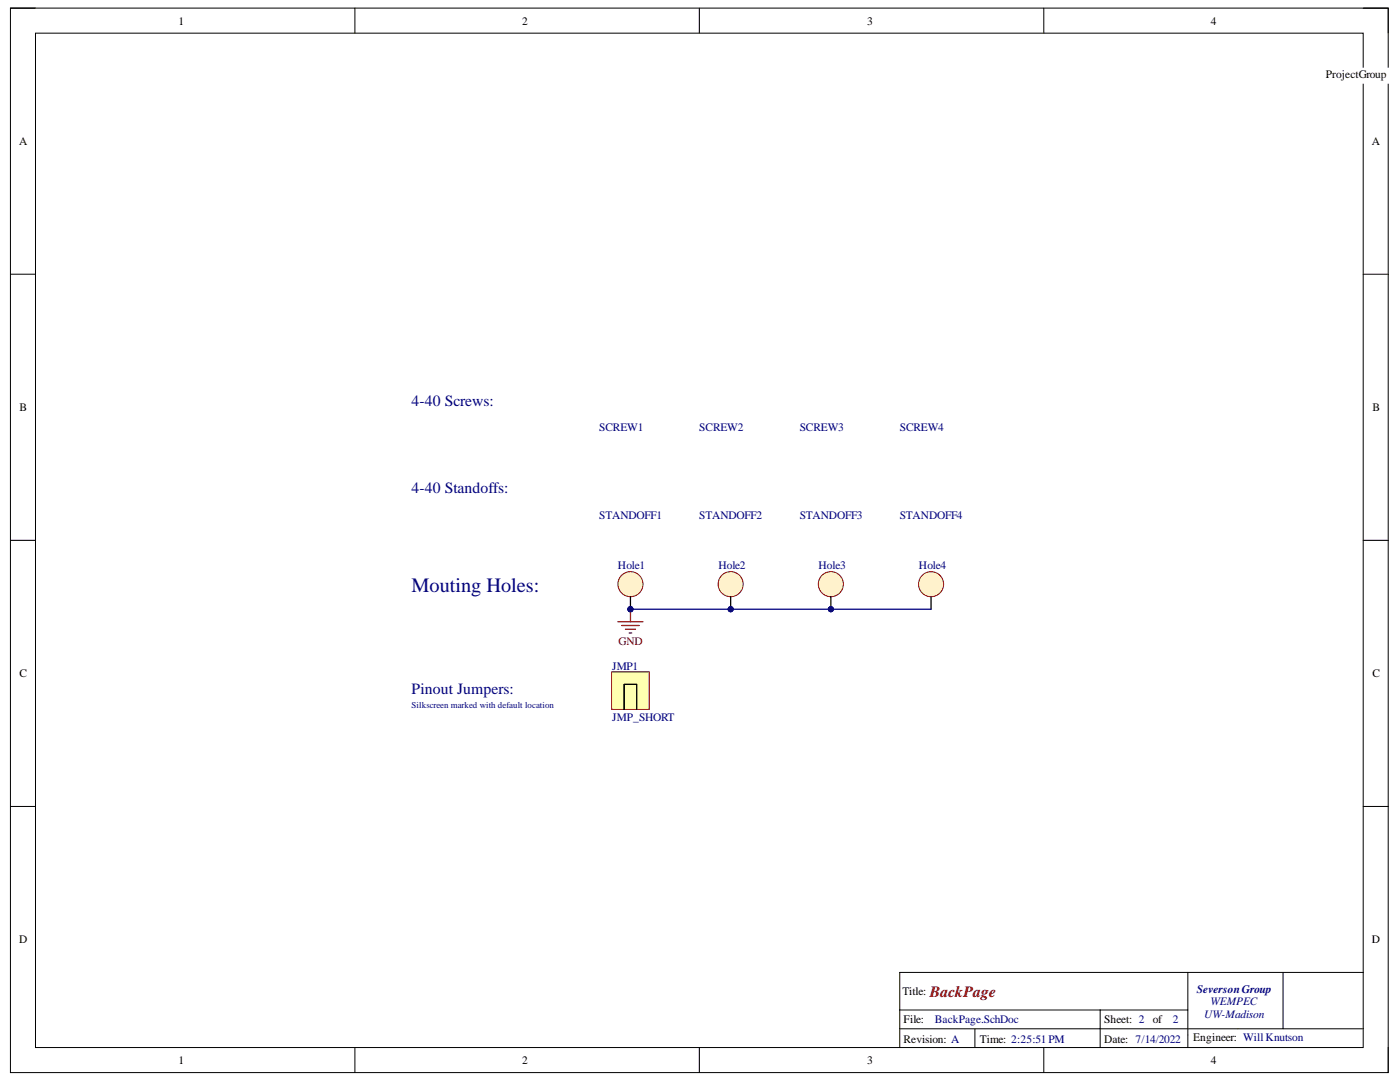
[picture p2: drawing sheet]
<svg xmlns="http://www.w3.org/2000/svg" width="279mm" height="216mm" viewBox="0 0 279 216" stroke-linecap="round" stroke-linejoin="round" font-family="sans-serif">
<path d="M2.1 1.6h274.9v212.4h-274.9z" fill="none" stroke="#000" stroke-width=".2"/>
<path d="M7.1 6.6h265v202.4h-265z" fill-rule="evenodd" fill="#fff"/>
<g fill="none" stroke="#000" stroke-width=".2">
<path d="M2.1 1.6h5M7.1 6.6h265v202.4h-265zM70.8 1.6v5M139.6 1.6v5M208.3 1.6v5M272.1 1.6h4.9v5M2.1 54.7h5M272.1 54.7h4.9M2.1 107.8h5M272.1 107.8h4.9M2.1 160.9h5M272.1 160.9h4.9"/>
<path d="M237.1 194v15M256.1 194v11.3M272.1 194h-92.5v15M70.8 209v5M139.6 209v5M179.6 201.5h57.5M179.6 205.3h92.5M194.6 205.3v3.7M208.3 209v5M219.6 201.5v7.5M277 209v5"/>
</g>
<path d="M122.1 134.1h7.5v7.5h-7.5z" fill-rule="evenodd" fill="#ffffb0"/>
<path d="M122.1 134.1h7.5v7.5h-7.5z" fill="none" stroke="#800000" stroke-width=".2"/>
<path d="M124.6 141.6v-5h2.5v5" fill="none" stroke="#000" stroke-width=".25"/>
<path d="M264.5 13.6h12.7v3h-12.7z" fill-rule="evenodd" fill="#fff"/>
<path d="M264.5 13.6h12.7v3h-12.7z" fill="none" stroke="#fff" stroke-width=".2"/>
<circle cx="145.8" cy="116.6" r="2.5" fill="#fff2cc"/>
<circle cx="145.8" cy="116.6" r="2.5" fill="none" stroke="#980000" stroke-width=".2"/>
<circle cx="165.8" cy="116.6" r="2.5" fill="#fff2cc"/>
<circle cx="165.8" cy="116.6" r="2.5" fill="none" stroke="#980000" stroke-width=".2"/>
<circle cx="185.8" cy="116.6" r="2.5" fill="#fff2cc"/>
<circle cx="185.8" cy="116.6" r="2.5" fill="none" stroke="#980000" stroke-width=".2"/>
<path d="M185.8 119.1v2.5" fill="none" stroke="#000" stroke-width=".25"/>
<circle cx="125.8" cy="116.6" r="2.5" fill="#fff2cc"/>
<circle cx="125.8" cy="116.6" r="2.5" fill="none" stroke="#980000" stroke-width=".2"/>
<path d="M123.3 124.1h5M124.1 124.8h3.5M124.8 125.6h2M125.6 126.3h.5M125.8 121.6v2.5" fill="none" stroke="#800000" stroke-width=".25"/>
<path d="M125.8 121.6h60" fill="none" stroke="#000080" stroke-width=".25"/>
<text font-size="4.1" fill="#000080" x="82.1" y="118.2">Mouting Holes:</text>
<g font-size="3.5" fill="#000080">
<text x="125.2" y="121">PIHole101</text>
<text x="145.3" y="121">PIHole201</text>
<text x="165.1" y="121">PIHole301</text>
</g>
<g font-size="3.1" fill="#000080">
<text x="82.1" y="80.9">4-40 Screws:</text>
<text x="82.1" y="98.4">4-40 Standoffs:</text>
<text x="82.1" y="138.4">Pinout Jumpers:</text>
</g>
<text font-size="3.1" fill="#800000" x="185.6" y="198.9">BackPage</text>
<g font-size="2.3">
<text x="35.6" y="4.9">1</text>
<text x="104.2" y="4.9">2</text>
<text x="173.1" y="4.9">3</text>
<text x="241.7" y="4.9">4</text>
<text x="264.6" y="15.6">ProjectGroup</text>
<text x="3.8" y="28.9">A</text>
<text x="273.8" y="28.9">A</text>
<text x="3.9" y="82">B</text>
<text x="273.9" y="82">B</text>
<text x="3.9" y="135.1">C</text>
<text x="273.9" y="135.1">C</text>
<text x="3.8" y="188.2">D</text>
<text x="273.8" y="188.2">D</text>
<text x="180.1" y="198.5">Title:</text>
<text x="180.3" y="204">File:</text>
<text x="180.3" y="208">Revision: A</text>
<text x="195.6" y="208">Time: 2:25:51PM</text>
<text x="220.3" y="208">Date: 7/14/2022</text>
<text x="220.3" y="204">Sheet: 2</text>
<text x="230.1" y="204">of</text>
<text x="238.1" y="207.8">Engineer: WillKnutson</text>
<text x="35.6" y="212.3">1</text>
<text x="104.2" y="212.3">2</text>
<text x="173.1" y="212.3">3</text>
<text x="241.7" y="212.3">4</text>
</g>
<g font-size="2.3" fill="#000080">
<text x="119.6" y="86.1">SCREW1</text>
<text x="139.6" y="86.1">SCREW2</text>
<text x="159.6" y="86.1">SCREW3</text>
<text x="179.6" y="86.1">SCREW4</text>
<text x="119.6" y="103.6">STANDOFF1</text>
<text x="139.6" y="103.6">STANDOFF2</text>
<text x="159.6" y="103.6">STANDOFF3</text>
<text x="179.6" y="103.6">STANDOFF4</text>
<text x="123.3" y="113.6">Hole1</text>
<text x="143.4" y="113.6">Hole2</text>
<text x="163.3" y="113.6">Hole3</text>
<text x="183.4" y="113.6">Hole4</text>
<text x="122.1" y="133.6">JMP1</text>
<text x="122.1" y="143.8">JMP_SHORT</text>
<text x="238.9" y="198">SeversonGroup</text>
<text x="240.3" y="203">UW-Madison</text>
<text x="241.6" y="200.6">WEMPEC</text>
<text x="186.6" y="204">BackPage.SchDoc</text>
<text x="234" y="204">2</text>
</g>
<text font-size="2.3" fill="#800000" x="123.4" y="128.6">GND</text>
<text font-size="1.8" fill="#000080" x="82.1" y="141.2">Silkscreen marked with default location</text>
</svg>
